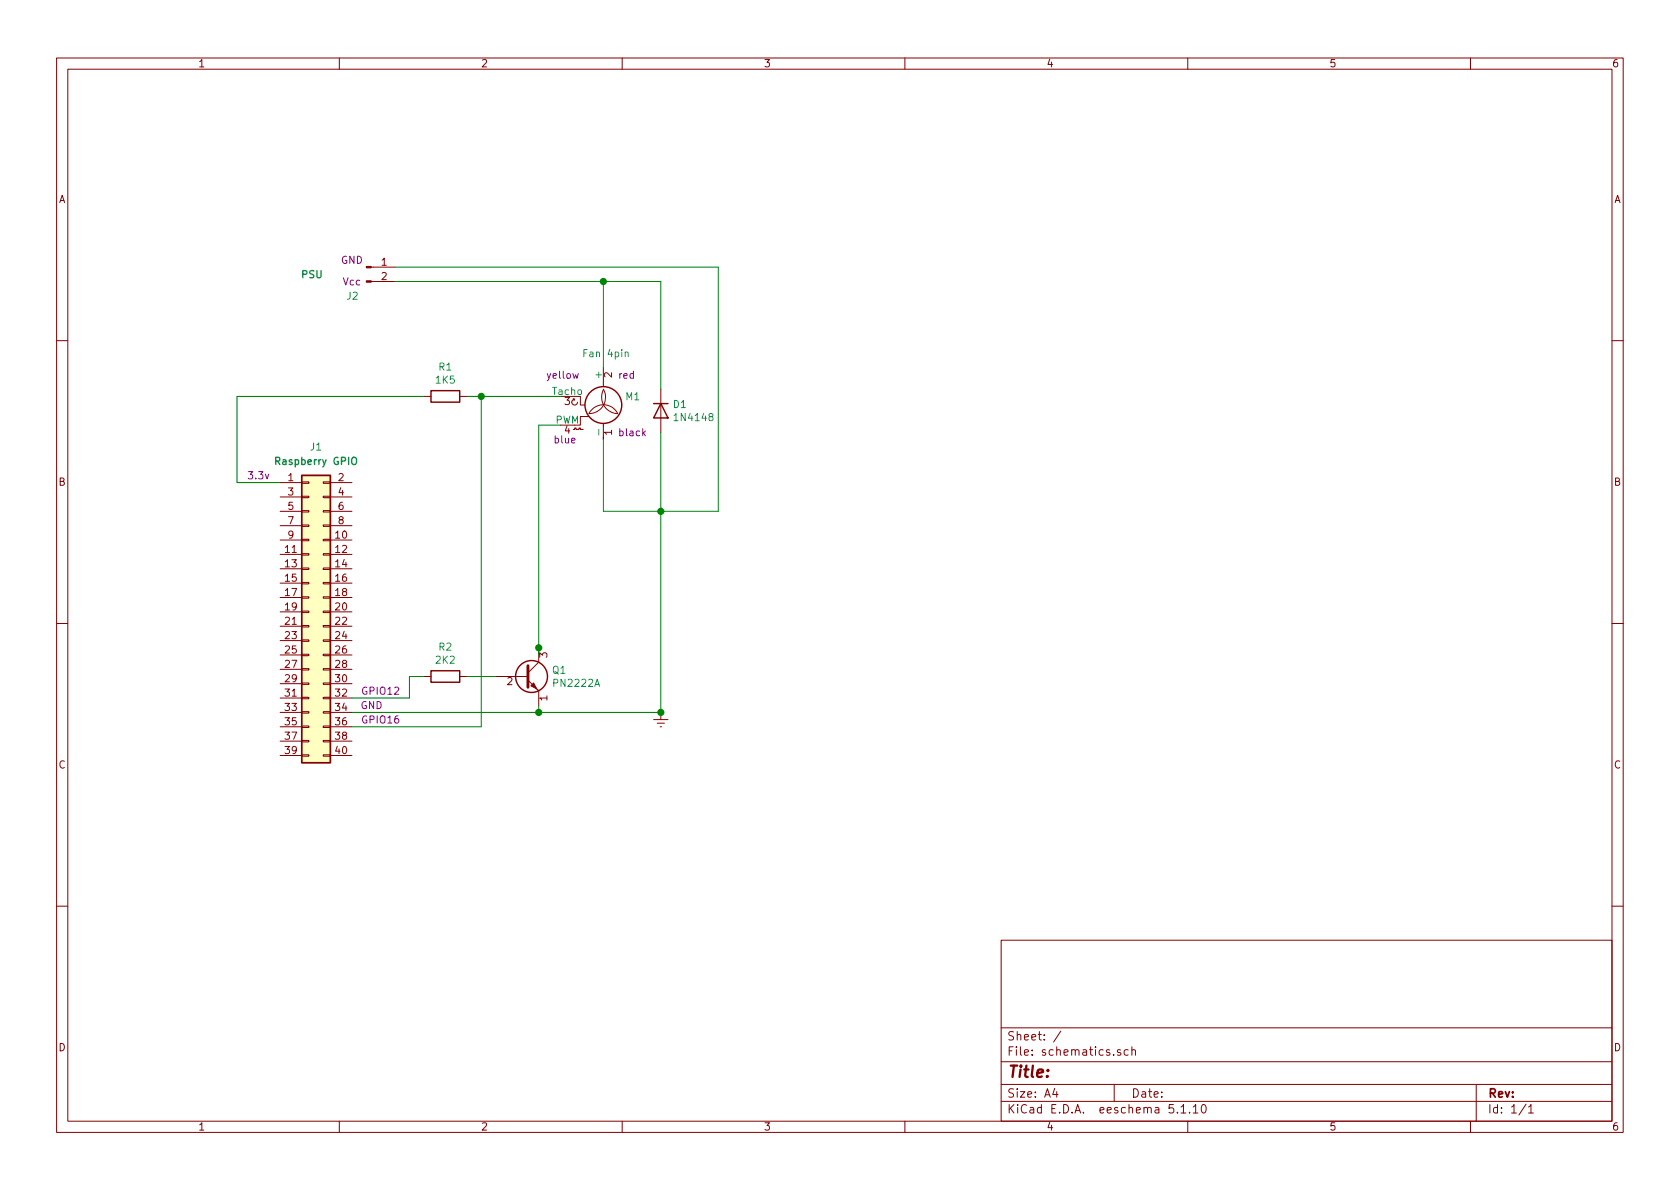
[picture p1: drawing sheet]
<svg xmlns="http://www.w3.org/2000/svg" width="297mm" height="210mm" viewBox="0 0 297 210" stroke-linecap="round" stroke-linejoin="round" font-family="sans-serif">
<g fill="none" stroke="#840000" stroke-width=".18">
<path d="M10 10.3h277v189.9h-277zM12 12.2h273v186.1h-273zM60 10.3v1.9M110 10.3v1.9M160 10.3v1.9M210 10.3v1.9M260 10.3v1.9M65.6 49.8h4.2M65.6 47.2h4.2M10 60.2h2M74.9 70.1h1.3M81.3 70.1h1.2"/>
<path d="M101.3 75.9h.3v-.2h.3v.2h.5v-.2h.2v.2h.5M101.3 70.5l.3 .1M101.6 70.6l-.5 .3v.3l.2 .3 .5 .1 .3-.5M101.6 70.6l-.1 .3M102.6 70.1v1.5h.8M104.1 73.7h-1.5v1.5h-1M106.7 68.8a2.86 2.86 0 0 1-2.6 4.3M106.7 65v3.4M106.7 74.9v2.8M106.7 68.9a2.9 2.9 0 0 0 2.5 4.2 2.83 2.83 0 0 0-2.5-1.5 2.83 2.83 0 0 0-2.6 1.5M116.8 68.8v7.6M285 60.2h2"/>
<path d="M49.5 85.3h3.8M49.5 95.5h3.8M49.5 98h3.8M49.5 87.9h3.8M49.5 90.4h3.8M49.5 93h3.8M53.3 97.9h1.3v.3h-1.3zM53.3 95.4h1.3v.2h-1.3zM53.3 92.8h1.3v.3h-1.3zM53.3 90.3h1.3v.2h-1.3zM53.3 87.8h1.3v.2h-1.3zM53.3 85.2h1.3v.3h-1.3z"/>
<path d="M57.1 97.9h1.3v.3h-1.3zM57.1 95.4h1.3v.2h-1.3zM57.1 92.8h1.3v.3h-1.3zM57.1 90.3h1.3v.2h-1.3zM57.1 87.8h1.3v.2h-1.3zM57.1 85.2h1.3v.3h-1.3zM58.4 85.3h3.8M58.4 95.5h3.8M58.4 98h3.8M58.4 87.9h3.8M58.4 90.4h3.8M58.4 93h3.8"/>
<path d="M10 110.3h2M49.5 100.6h3.8M49.5 103.1h3.8M49.5 105.7h3.8M49.5 108.2h3.8M49.5 110.7h3.8M49.5 113.3h3.8M49.5 115.8h3.8M49.5 118.4h3.8M53.3 113.2h1.3v.2h-1.3zM53.3 115.7h1.3v.2h-1.3zM53.3 118.2h1.3v.3h-1.3z"/>
<path d="M53.3 110.6h1.3v.3h-1.3zM53.3 105.5h1.3v.3h-1.3zM53.3 103h1.3v.2h-1.3zM53.3 100.5h1.3v.2h-1.3zM53.3 108.1h1.3v.2h-1.3zM57.1 113.2h1.3v.2h-1.3zM57.1 115.7h1.3v.2h-1.3zM57.1 118.2h1.3v.3h-1.3zM57.1 110.6h1.3v.3h-1.3zM57.1 105.5h1.3v.3h-1.3zM57.1 103h1.3v.2h-1.3zM57.1 100.5h1.3v.2h-1.3z"/>
<path d="M57.1 108.1h1.3v.2h-1.3zM58.4 100.6h3.8M58.4 103.1h3.8M58.4 105.7h3.8M58.4 108.2h3.8M58.4 110.7h3.8M58.4 113.3h3.8M58.4 115.8h3.8M58.4 118.4h3.8M74.9 119.6h1.3M81.3 119.6h1.2M87.6 119.6h5.7"/>
<path d="M95.2 114.5v2.6l-1.9 1.9M285 110.3h2M49.5 128.5h3.8M49.5 120.9h3.8M49.5 123.4h3.8M49.5 126h3.8M49.5 131.1h3.8M49.5 133.6h3.8M53.3 120.8h1.3v.2h-1.3zM53.3 123.3h1.3v.3h-1.3zM53.3 125.9h1.3v.2h-1.3zM53.3 128.4h1.3v.2h-1.3z"/>
<path d="M53.3 130.9h1.3v.3h-1.3zM53.3 133.5h1.3v.2h-1.3zM57.1 120.8h1.3v.2h-1.3zM57.1 123.3h1.3v.3h-1.3zM57.1 125.9h1.3v.2h-1.3zM57.1 128.4h1.3v.2h-1.3zM57.1 130.9h1.3v.3h-1.3zM57.1 133.5h1.3v.2h-1.3zM58.4 128.5h3.8M58.4 120.9h3.8M58.4 123.4h3.8M58.4 126h3.8"/>
<path d="M58.4 131.1h3.8M58.4 133.6h3.8M93.3 120.3l1.9 1.9v2.5M94.6 121.5l.5 .5M115.6 127.2h2.5M116.2 127.9h1.3M116.7 128.5h.3M116.8 126v1.2M10 160.2h2M177 166.3h108v32h-108zM285 160.2h2M60 198.3v1.9"/>
<path d="M110 198.3v1.9M160 198.3v1.9M177 194.8h108M177 191.8h108M177 187.8h108M177 181.8h108M186.5 192.5l-.4 1h1M186.8 193v1M187.6 182.3l-1.3 2M197 191.8v3M198.1 185.7l-.3-.1-.2 .2v.2l.5 .2v.3h-.5M199.5 185.7l-.4-.1-.3 .3v.6l.3 .1 .4-.1"/>
<path d="M200.1 185.7l.2-.1 .4 .1 .1 .9M200.1 185.1v1.5M208.2 196.7v.1M208.8 195.8l.4-.5v1.5M208.8 196.8h.9M210 198.3v1.9M210.3 196.7v.1M211 195.8l.4-.5v1.5M211 196.8h.8M212.6 195.4l.2-.1a.8 .8 0 0 1 .5 .8 .8 .8 0 0 1-.5 .7 1 1 0 0 1-.2-1.4zM260 198.3v1.9M261 191.8v6.5"/>
<path d="M269.8 195.2l-1.2 2M270.3 195.8l.4-.5v1.5M270.3 196.8h.8"/>
</g>
<g fill="none" stroke="#840000" stroke-width=".25">
<path d="M76.2 69.1h5.1v2h-5.1zM115.6 71.4h2.5M116.8 71.4l1.3 2.5h-2.5zM53.3 84.1h5.1v50.8h-5.1zM76.2 118.6h5.1v2h-5.1z"/>
<circle cx="106.7" cy="71.6" r="3.3"/>
<circle cx="94" cy="119.6" r="2.82"/>
</g>
<path d="M93.3 117.7v3.8" fill="none" stroke="#840000" stroke-width=".51"/>
<g fill="#840000" stroke="#840000" stroke-width=".18">
<path d="M93.9 121.3l.5-.5 .5 1z"/>
<path d="M64.8 49.7h.8v.2h-.8z"/>
<path d="M64.8 47.1h.8v.3h-.8z"/>
</g>
<path d="M53.3 84.1h5.1v50.8h-5.1z" fill="#ffffc2" stroke="#ffffc2" stroke-width=".18"/>
<path d="M110.5 62.4l.2-.2 .3 .1 .1 .8" fill="none" stroke="#008484" stroke-width=".18"/>
<path d="M69.8 47.2h57.2v43.2h-20.3v-12.7M69.8 49.8h47v19M106.7 49.8v15.2M74.9 70.1h-33v15.2h7.6M82.5 70.1h16.6M85.1 70.1v58.4h-22.9M99.1 75.2h-3.9v40.6M116.8 76.4v49.6h-54.6M74.9 119.6h-2.5v3.8h-10.2M82.5 119.6h5.1M95.2 124.7v1.3" fill="none" stroke="#008400" stroke-width=".18"/>
<g fill="#008400" stroke="#008400" stroke-width=".25">
<circle cx="116.8" cy="126" r=".51"/>
<circle cx="95.3" cy="114.5" r=".51"/>
<circle cx="95.3" cy="126" r=".51"/>
<circle cx="85.1" cy="70.1" r=".51"/>
<circle cx="106.7" cy="49.8" r=".51"/>
<circle cx="116.8" cy="90.4" r=".51"/>
</g>
<text font-size="2.8" fill="#840000" x="178" y="190.5">Title:</text>
<g font-size="2.1" fill="#840000">
<text x="178" y="184">Sheet: /</text>
<text x="178" y="186.7">File: schematics.sch</text>
<text x="178" y="196.9">KiCad E.D.A. eeschema 5.1.10</text>
<text x="178" y="194.1">Size: A4</text>
<text x="200" y="194.1">Date:</text>
<text x="263" y="194.1">Rev:</text>
<text x="263" y="196.9">Id: 1/1</text>
</g>
<g font-size="1.8" fill="#840000">
<text x="35" y="11.9">1</text>
<text x="85" y="11.9">2</text>
<text x="135" y="11.9">3</text>
<text x="185" y="11.9">4</text>
<text x="235" y="11.9">5</text>
<text x="285" y="11.9">6</text>
<text x="10.4" y="35.9">A</text>
<text x="285.4" y="35.9">A</text>
<text x="67.5" y="47">1</text>
<text x="67.5" y="49.5">2</text>
<text x="99.8" y="71.6">3</text>
<text x="108.2" y="66.8" transform="rotate(-90 108.2 66.8)">2</text>
<text x="99.8" y="76.7">4</text>
<text x="108.2" y="76.9" transform="rotate(-90 108.2 76.9)">1</text>
<text x="10.4" y="85.9">B</text>
<text x="51" y="85.1">1</text>
<text x="51" y="87.6">3</text>
<text x="59.8" y="85.1">2</text>
<text x="59.8" y="87.6">4</text>
<text x="285.4" y="85.9">B</text>
<text x="51" y="90.2">5</text>
<text x="51" y="92.7">7</text>
<text x="51" y="95.2">9</text>
<text x="59.4" y="95.2">10</text>
<text x="59.8" y="90.2">6</text>
<text x="59.8" y="92.7">8</text>
<text x="50.5" y="97.8">11</text>
<text x="50.5" y="100.3">13</text>
<text x="59.4" y="97.8">12</text>
<text x="59.4" y="100.3">14</text>
<text x="50.5" y="102.9">15</text>
<text x="50.5" y="105.4">17</text>
<text x="50.5" y="107.9">19</text>
<text x="59.4" y="102.9">16</text>
<text x="59.4" y="105.4">18</text>
<text x="59.4" y="107.9">20</text>
<text x="50.5" y="110.5">21</text>
<text x="50.5" y="113">23</text>
<text x="59.4" y="110.5">22</text>
<text x="59.4" y="113">24</text>
<text x="50.5" y="115.6">25</text>
<text x="50.5" y="118.1">27</text>
<text x="59.4" y="115.6">26</text>
<text x="59.4" y="118.1">28</text>
<text x="96.8" y="116.3" transform="rotate(-90 96.8 116.3)">3</text>
<text x="50.5" y="120.6">29</text>
<text x="50.5" y="123.2">31</text>
<text x="50.5" y="125.7">33</text>
<text x="59.4" y="120.6">30</text>
<text x="59.4" y="123.2">32</text>
<text x="59.4" y="125.7">34</text>
<text x="89.7" y="121.2">2</text>
<text x="96.8" y="123.9" transform="rotate(-90 96.8 123.9)">1</text>
<text x="50.5" y="128.3">35</text>
<text x="50.5" y="130.8">37</text>
<text x="59.4" y="128.3">36</text>
<text x="59.4" y="130.8">38</text>
<text x="10.4" y="135.9">C</text>
<text x="50.5" y="133.3">39</text>
<text x="59.4" y="133.3">40</text>
<text x="285.4" y="135.9">C</text>
<text x="10.4" y="185.9">D</text>
<text x="285.4" y="185.9">D</text>
<text x="35" y="199.9">1</text>
<text x="85" y="199.9">2</text>
<text x="135" y="199.9">3</text>
<text x="185" y="199.9">4</text>
<text x="235" y="199.9">5</text>
<text x="285" y="199.9">6</text>
</g>
<g font-size="1.8" fill="#840084">
<text x="60.3" y="46.7">GND</text>
<text x="60.7" y="50.5">Vcc</text>
<text x="96.8" y="67">yellow</text>
<text x="109.4" y="67">red</text>
<text x="109.6" y="77.1">black</text>
<text x="98.1" y="78.4">blue</text>
<text x="44" y="84.8">3.3v</text>
<text x="63.8" y="125.4">GND</text>
<text x="64.1" y="122.9">GPIO12</text>
<text x="64.1" y="127.9">GPIO16</text>
</g>
<g font-size="1.8" fill="#008484">
<text x="53.4" y="49.2">PSU</text>
<text x="61.4" y="53">J2</text>
<text x="77.6" y="65.5">R1</text>
<text x="103.5" y="63.2">Fan 4pin</text>
<text x="77.1" y="67.8">1K5</text>
<text x="97.7" y="69.8">Tacho</text>
<text x="106.4" y="66.8" transform="rotate(-90 106.4 66.8)">+</text>
<text x="110.7" y="70.8">M1</text>
<text x="98.2" y="74.9">PWM</text>
<text x="106.4" y="76.7" transform="rotate(-90 106.4 76.7)">-</text>
<text x="119.1" y="72.2">D1</text>
<text x="119.5" y="74.5">1N4148</text>
<text x="49" y="82.2">Raspberry GPIO</text>
<text x="54.9" y="79.7">J1</text>
<text x="77.1" y="117.4">2K2</text>
<text x="77.6" y="115.1">R2</text>
<text x="97.7" y="119.1">Q1</text>
<text x="98" y="121.5">PN2222A</text>
</g>
</svg>
